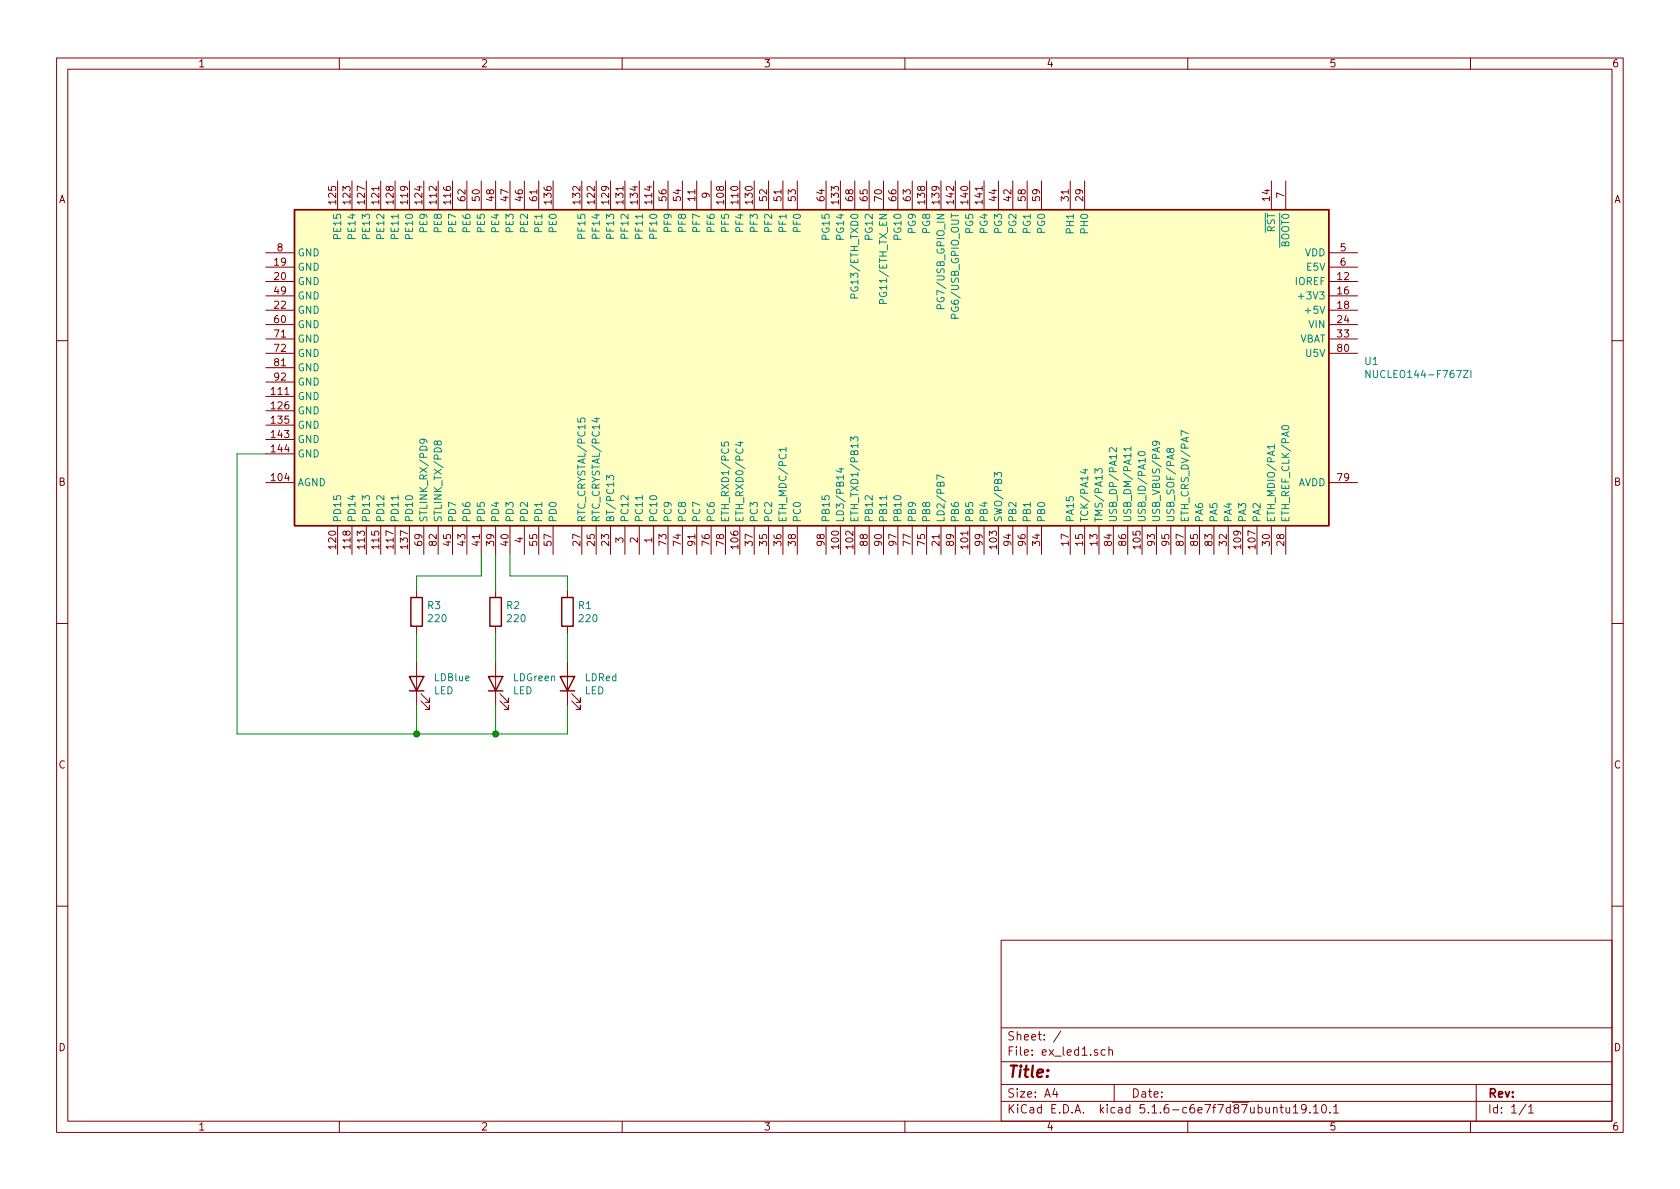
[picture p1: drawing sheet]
EESchema Schematic File Version 4
EELAYER 30 0
EELAYER END
$Descr A4 11693 8268
encoding utf-8
Sheet 1 1
Title ""
Date ""
Rev ""
Comp ""
Comment1 ""
Comment2 ""
Comment3 ""
Comment4 ""
$EndDescr
$Comp
L MCU_Module:NUCLEO144-F767ZI U1
U 1 1
P 5650 2550
F 0 "U1" V 5604 6394 50  0000 L CNN
F 1 "NUCLEO144-F767ZI" V 5695 6394 50  0000 L CNN
F 2 "Module:ST_Morpho_Connector_144_STLink" H 6500 -1100 50  0001 L CNN
F 3 "https://www.st.com/resource/en/user_manual/dm00244518-stm32-nucleo144-boards-stmicroelectronics.pdf" H 4750 2850 50  0001 C CNN
	1    5650 2550
	0    1    1    0   
$EndComp
$Comp
L Device:LED LDBlue
U 1 1
P 2900 4750
F 0 "LDBlue" V 2939 4632 50  0000 R CNN
F 1 "LED" V 2848 4632 50  0000 R CNN
F 2 "" H 2900 4750 50  0001 C CNN
F 3 "~" H 2900 4750 50  0001 C CNN
	1    2900 4750
	0    -1   -1   0   
$EndComp
$Comp
L Device:R R3
U 1 1
P 2900 4250
F 0 "R3" H 2970 4296 50  0000 L CNN
F 1 "220" H 2970 4205 50  0000 L CNN
F 2 "" V 2830 4250 50  0001 C CNN
F 3 "~" H 2900 4250 50  0001 C CNN
	1    2900 4250
	1    0    0    -1  
$EndComp
$Comp
L Device:LED LDGreen
U 1 1
P 3450 4750
F 0 "LDGreen" V 3489 4632 50  0000 R CNN
F 1 "LED" V 3398 4632 50  0000 R CNN
F 2 "" H 3450 4750 50  0001 C CNN
F 3 "~" H 3450 4750 50  0001 C CNN
	1    3450 4750
	0    -1   -1   0   
$EndComp
$Comp
L Device:R R2
U 1 1
P 3450 4250
F 0 "R2" H 3520 4296 50  0000 L CNN
F 1 "220" H 3520 4205 50  0000 L CNN
F 2 "" V 3380 4250 50  0001 C CNN
F 3 "~" H 3450 4250 50  0001 C CNN
	1    3450 4250
	1    0    0    -1  
$EndComp
$Comp
L Device:LED LDRed
U 1 1
P 3950 4750
F 0 "LDRed" V 3989 4632 50  0000 R CNN
F 1 "LED" V 3898 4632 50  0000 R CNN
F 2 "" H 3950 4750 50  0001 C CNN
F 3 "~" H 3950 4750 50  0001 C CNN
	1    3950 4750
	0    -1   -1   0   
$EndComp
$Comp
L Device:R R1
U 1 1
P 3950 4250
F 0 "R1" H 4020 4296 50  0000 L CNN
F 1 "220" H 4020 4205 50  0000 L CNN
F 2 "" V 3880 4250 50  0001 C CNN
F 3 "~" H 3950 4250 50  0001 C CNN
	1    3950 4250
	1    0    0    -1  
$EndComp
Wire Wire Line
	3450 3850 3450 4100
Wire Wire Line
	3350 3850 3350 4000
Wire Wire Line
	2900 4000 2900 4100
Wire Wire Line
	3550 3850 3550 4000
Wire Wire Line
	2900 4400 2900 4600
Wire Wire Line
	3450 4400 3450 4600
Wire Wire Line
	3950 4400 3950 4600
Wire Wire Line
	3950 4900 3950 5100
Wire Wire Line
	1650 5100 1650 3150
Wire Wire Line
	1650 3150 1850 3150
Wire Wire Line
	2900 4900 2900 5100
Wire Wire Line
	3450 4900 3450 5100
Connection ~ 2900 5100
Wire Wire Line
	2900 5100 1650 5100
Wire Wire Line
	2900 5100 3450 5100
Wire Wire Line
	2900 4000 3350 4000
Wire Wire Line
	3950 4000 3950 4100
Wire Wire Line
	3550 4000 3950 4000
Wire Wire Line
	3450 5100 3950 5100
Connection ~ 3450 5100
$EndSCHEMATC
